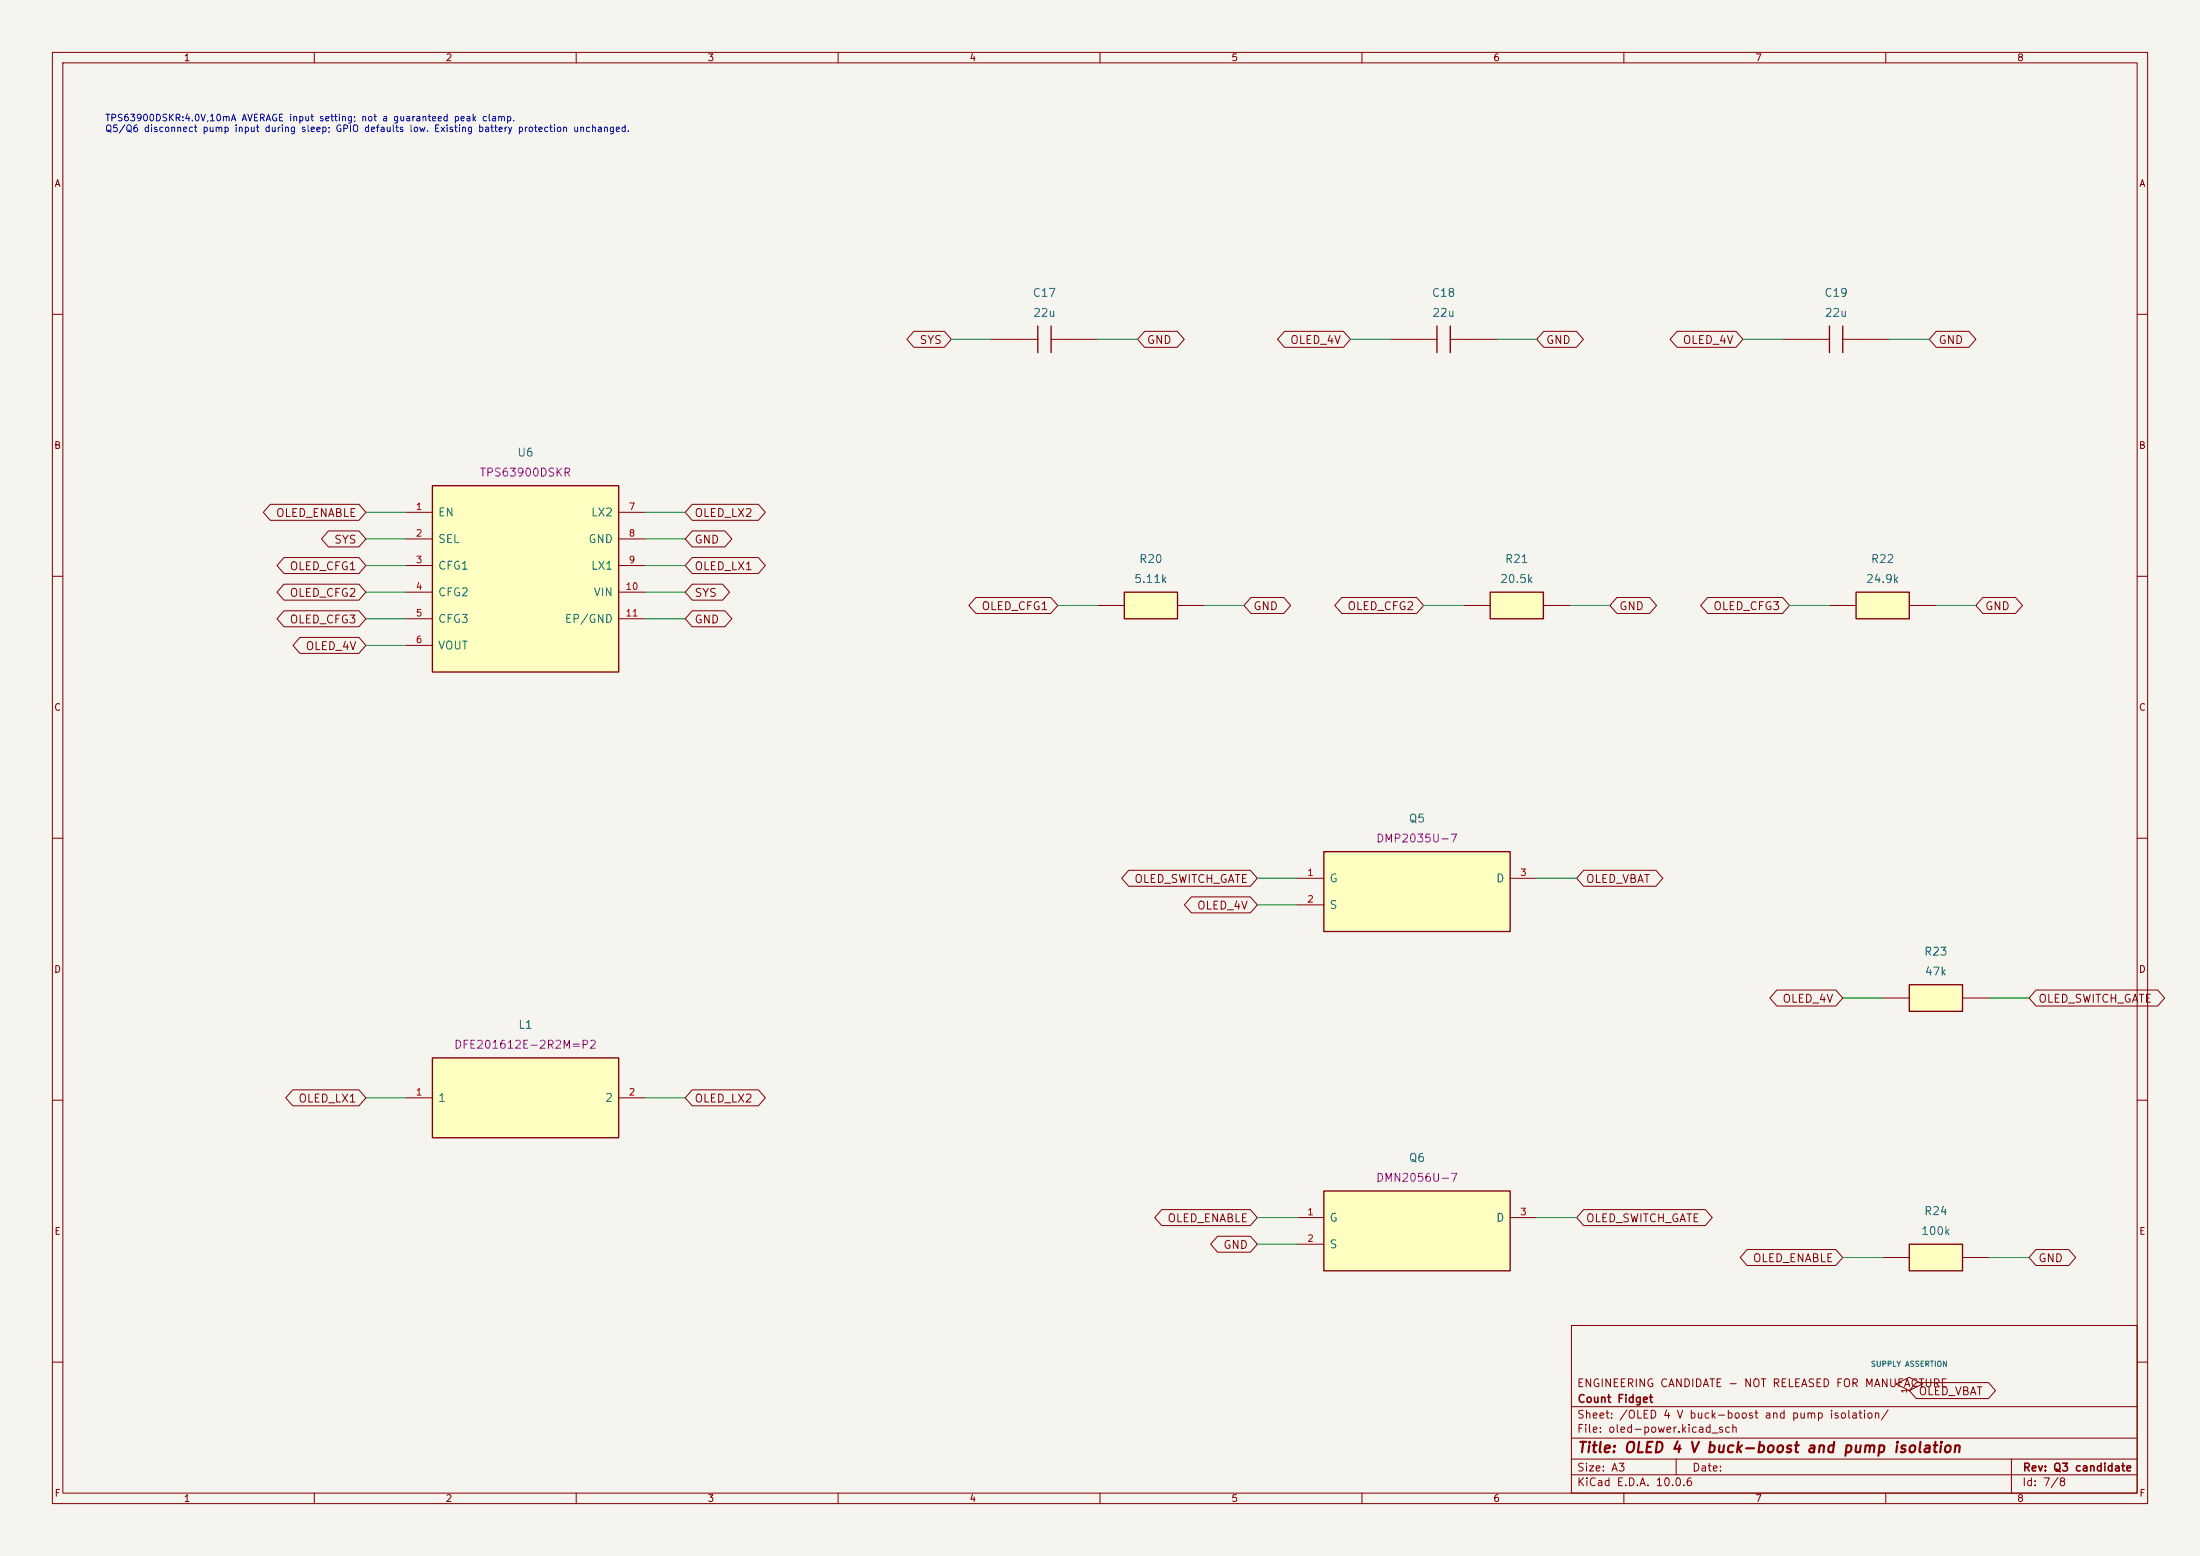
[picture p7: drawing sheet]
(kicad_sch (version 20250114) (generator "eeschema") (generator_version "10.0") (paper "A3") (title_block (title "OLED 4 V buck-boost and pump isolation") (rev "Q3 candidate")
   (company "Count Fidget") (comment 1 "ENGINEERING CANDIDATE - NOT RELEASED FOR MANUFACTURE"))
(lib_symbols (symbol "CountFidgetQ3:U6" (pin_names (offset 1.016))  (exclude_from_sim no) (in_bom yes) (on_board yes)
   (property "Reference" "U" (at 0 21.59 0) (effects (font (size 1.27 1.27)))) (property "Value" "TPS63900DSKR" (at 0 -21.59 0) (effects (font (size 1.27 1.27))))
   (property "Footprint" "CountFidgetQ3:TPS63900_DSK0010A_TI" (at 0 0 0) (effects (font (size 1.27 1.27)) (hide yes)))
   (symbol "U6_0_1" (rectangle (start -17.78 17.78) (end 17.78 -17.78) (stroke (width 0.254) (type default)) (fill (type background)))) (symbol "U6_1_1" (pin input line (at -22.86 12.7 0) (length 5.08) (name "EN" (effects (font (size 1.524 1.524)))) (number "1" (effects (font (size 1.27 1.27)))))(pin input line (at -22.86 7.619999999999999 0) (length 5.08) (name "SEL" (effects (font (size 1.524 1.524)))) (number "2" (effects (font (size 1.27 1.27)))))(pin input line (at -22.86 2.539999999999999 0) (length 5.08) (name "CFG1" (effects (font (size 1.524 1.524)))) (number "3" (effects (font (size 1.27 1.27)))))(pin input line (at -22.86 -2.540000000000001 0) (length 5.08) (name "CFG2" (effects (font (size 1.524 1.524)))) (number "4" (effects (font (size 1.27 1.27)))))(pin input line (at -22.86 -7.620000000000001 0) (length 5.08) (name "CFG3" (effects (font (size 1.524 1.524)))) (number "5" (effects (font (size 1.27 1.27)))))(pin power_out line (at -22.86 -12.7 0) (length 5.08) (name "VOUT" (effects (font (size 1.524 1.524)))) (number "6" (effects (font (size 1.27 1.27)))))(pin passive line (at 22.86 12.7 180) (length 5.08) (name "LX2" (effects (font (size 1.524 1.524)))) (number "7" (effects (font (size 1.27 1.27)))))(pin power_in line (at 22.86 7.619999999999999 180) (length 5.08) (name "GND" (effects (font (size 1.524 1.524)))) (number "8" (effects (font (size 1.27 1.27)))))(pin passive line (at 22.86 2.539999999999999 180) (length 5.08) (name "LX1" (effects (font (size 1.524 1.524)))) (number "9" (effects (font (size 1.27 1.27)))))(pin power_in line (at 22.86 -2.540000000000001 180) (length 5.08) (name "VIN" (effects (font (size 1.524 1.524)))) (number "10" (effects (font (size 1.27 1.27)))))(pin power_in line (at 22.86 -7.620000000000001 180) (length 5.08) (name "EP/GND" (effects (font (size 1.524 1.524)))) (number "11" (effects (font (size 1.27 1.27)))))))
(symbol "CountFidgetQ3:L1" (pin_names (offset 1.016))  (exclude_from_sim no) (in_bom yes) (on_board yes)
   (property "Reference" "L" (at 0 11.43 0) (effects (font (size 1.27 1.27)))) (property "Value" "DFE201612E-2R2M=P2" (at 0 -11.43 0) (effects (font (size 1.27 1.27))))
   (property "Footprint" "CountFidgetQ3:Inductor_SMD_L_Murata_DFE201612E_2.0x1.6mm" (at 0 0 0) (effects (font (size 1.27 1.27)) (hide yes)))
   (symbol "L1_0_1" (rectangle (start -17.78 7.62) (end 17.78 -7.62) (stroke (width 0.254) (type default)) (fill (type background)))) (symbol "L1_1_1" (pin passive line (at -22.86 0.0 0) (length 5.08) (name "1" (effects (font (size 1.524 1.524)))) (number "1" (effects (font (size 1.27 1.27)))))(pin passive line (at 22.86 0.0 180) (length 5.08) (name "2" (effects (font (size 1.524 1.524)))) (number "2" (effects (font (size 1.27 1.27)))))))
(symbol "CountFidgetQ3:C17" (pin_names (offset 1.016) hide) (pin_numbers hide) (exclude_from_sim no) (in_bom yes) (on_board yes)
   (property "Reference" "C" (at 0 6.35 0) (effects (font (size 1.27 1.27)))) (property "Value" "CL21A226MAYNNNE" (at 0 -6.35 0) (effects (font (size 1.27 1.27))))
   (property "Footprint" "CountFidgetQ3:Capacitor_SMD_C_0805_2012Metric" (at 0 0 0) (effects (font (size 1.27 1.27)) (hide yes)))
   (symbol "C17_0_1" (polyline (pts (xy -1.27 -2.54) (xy -1.27 2.54)) (stroke (width 0.254) (type default)) (fill (type none)))(polyline (pts (xy 1.27 -2.54) (xy 1.27 2.54)) (stroke (width 0.254) (type default)) (fill (type none)))(polyline (pts (xy -5.08 0) (xy -1.27 0)) (stroke (width 0) (type default)) (fill (type none)))(polyline (pts (xy 1.27 0) (xy 5.08 0)) (stroke (width 0) (type default)) (fill (type none)))) (symbol "C17_1_1" (pin passive line (at -10.16 0 0) (length 5.08) (name "1" (effects (font (size 1.524 1.524)))) (number "1" (effects (font (size 1.27 1.27)))))(pin passive line (at 10.16 0 180) (length 5.08) (name "2" (effects (font (size 1.524 1.524)))) (number "2" (effects (font (size 1.27 1.27)))))))
(symbol "CountFidgetQ3:C18" (pin_names (offset 1.016) hide) (pin_numbers hide) (exclude_from_sim no) (in_bom yes) (on_board yes)
   (property "Reference" "C" (at 0 6.35 0) (effects (font (size 1.27 1.27)))) (property "Value" "CL21A226MAYNNNE" (at 0 -6.35 0) (effects (font (size 1.27 1.27))))
   (property "Footprint" "CountFidgetQ3:Capacitor_SMD_C_0805_2012Metric" (at 0 0 0) (effects (font (size 1.27 1.27)) (hide yes)))
   (symbol "C18_0_1" (polyline (pts (xy -1.27 -2.54) (xy -1.27 2.54)) (stroke (width 0.254) (type default)) (fill (type none)))(polyline (pts (xy 1.27 -2.54) (xy 1.27 2.54)) (stroke (width 0.254) (type default)) (fill (type none)))(polyline (pts (xy -5.08 0) (xy -1.27 0)) (stroke (width 0) (type default)) (fill (type none)))(polyline (pts (xy 1.27 0) (xy 5.08 0)) (stroke (width 0) (type default)) (fill (type none)))) (symbol "C18_1_1" (pin passive line (at -10.16 0 0) (length 5.08) (name "1" (effects (font (size 1.524 1.524)))) (number "1" (effects (font (size 1.27 1.27)))))(pin passive line (at 10.16 0 180) (length 5.08) (name "2" (effects (font (size 1.524 1.524)))) (number "2" (effects (font (size 1.27 1.27)))))))
(symbol "CountFidgetQ3:C19" (pin_names (offset 1.016) hide) (pin_numbers hide) (exclude_from_sim no) (in_bom yes) (on_board yes)
   (property "Reference" "C" (at 0 6.35 0) (effects (font (size 1.27 1.27)))) (property "Value" "CL21A226MAYNNNE" (at 0 -6.35 0) (effects (font (size 1.27 1.27))))
   (property "Footprint" "CountFidgetQ3:Capacitor_SMD_C_0805_2012Metric" (at 0 0 0) (effects (font (size 1.27 1.27)) (hide yes)))
   (symbol "C19_0_1" (polyline (pts (xy -1.27 -2.54) (xy -1.27 2.54)) (stroke (width 0.254) (type default)) (fill (type none)))(polyline (pts (xy 1.27 -2.54) (xy 1.27 2.54)) (stroke (width 0.254) (type default)) (fill (type none)))(polyline (pts (xy -5.08 0) (xy -1.27 0)) (stroke (width 0) (type default)) (fill (type none)))(polyline (pts (xy 1.27 0) (xy 5.08 0)) (stroke (width 0) (type default)) (fill (type none)))) (symbol "C19_1_1" (pin passive line (at -10.16 0 0) (length 5.08) (name "1" (effects (font (size 1.524 1.524)))) (number "1" (effects (font (size 1.27 1.27)))))(pin passive line (at 10.16 0 180) (length 5.08) (name "2" (effects (font (size 1.524 1.524)))) (number "2" (effects (font (size 1.27 1.27)))))))
(symbol "CountFidgetQ3:R20" (pin_names (offset 1.016) hide) (pin_numbers hide) (exclude_from_sim no) (in_bom yes) (on_board yes)
   (property "Reference" "R" (at 0 6.35 0) (effects (font (size 1.27 1.27)))) (property "Value" "RC0603FR-075K11L" (at 0 -6.35 0) (effects (font (size 1.27 1.27))))
   (property "Footprint" "CountFidgetQ3:Resistor_SMD_R_0603_1608Metric" (at 0 0 0) (effects (font (size 1.27 1.27)) (hide yes)))
   (symbol "R20_0_1" (rectangle (start -5.08 2.54) (end 5.08 -2.54) (stroke (width 0.254) (type default)) (fill (type background)))) (symbol "R20_1_1" (pin passive line (at -10.16 0 0) (length 5.08) (name "1" (effects (font (size 1.524 1.524)))) (number "1" (effects (font (size 1.27 1.27)))))(pin passive line (at 10.16 0 180) (length 5.08) (name "2" (effects (font (size 1.524 1.524)))) (number "2" (effects (font (size 1.27 1.27)))))))
(symbol "CountFidgetQ3:R21" (pin_names (offset 1.016) hide) (pin_numbers hide) (exclude_from_sim no) (in_bom yes) (on_board yes)
   (property "Reference" "R" (at 0 6.35 0) (effects (font (size 1.27 1.27)))) (property "Value" "RC0603FR-0720K5L" (at 0 -6.35 0) (effects (font (size 1.27 1.27))))
   (property "Footprint" "CountFidgetQ3:Resistor_SMD_R_0603_1608Metric" (at 0 0 0) (effects (font (size 1.27 1.27)) (hide yes)))
   (symbol "R21_0_1" (rectangle (start -5.08 2.54) (end 5.08 -2.54) (stroke (width 0.254) (type default)) (fill (type background)))) (symbol "R21_1_1" (pin passive line (at -10.16 0 0) (length 5.08) (name "1" (effects (font (size 1.524 1.524)))) (number "1" (effects (font (size 1.27 1.27)))))(pin passive line (at 10.16 0 180) (length 5.08) (name "2" (effects (font (size 1.524 1.524)))) (number "2" (effects (font (size 1.27 1.27)))))))
(symbol "CountFidgetQ3:R22" (pin_names (offset 1.016) hide) (pin_numbers hide) (exclude_from_sim no) (in_bom yes) (on_board yes)
   (property "Reference" "R" (at 0 6.35 0) (effects (font (size 1.27 1.27)))) (property "Value" "RC0603FR-0724K9L" (at 0 -6.35 0) (effects (font (size 1.27 1.27))))
   (property "Footprint" "CountFidgetQ3:Resistor_SMD_R_0603_1608Metric" (at 0 0 0) (effects (font (size 1.27 1.27)) (hide yes)))
   (symbol "R22_0_1" (rectangle (start -5.08 2.54) (end 5.08 -2.54) (stroke (width 0.254) (type default)) (fill (type background)))) (symbol "R22_1_1" (pin passive line (at -10.16 0 0) (length 5.08) (name "1" (effects (font (size 1.524 1.524)))) (number "1" (effects (font (size 1.27 1.27)))))(pin passive line (at 10.16 0 180) (length 5.08) (name "2" (effects (font (size 1.524 1.524)))) (number "2" (effects (font (size 1.27 1.27)))))))
(symbol "CountFidgetQ3:Q5" (pin_names (offset 1.016))  (exclude_from_sim no) (in_bom yes) (on_board yes)
   (property "Reference" "Q" (at 0 11.43 0) (effects (font (size 1.27 1.27)))) (property "Value" "DMP2035U-7" (at 0 -11.43 0) (effects (font (size 1.27 1.27))))
   (property "Footprint" "CountFidgetQ3:Package_TO_SOT_SMD_SOT-23" (at 0 0 0) (effects (font (size 1.27 1.27)) (hide yes)))
   (symbol "Q5_0_1" (rectangle (start -17.78 7.62) (end 17.78 -7.62) (stroke (width 0.254) (type default)) (fill (type background)))) (symbol "Q5_1_1" (pin input line (at -22.86 2.54 0) (length 5.08) (name "G" (effects (font (size 1.524 1.524)))) (number "1" (effects (font (size 1.27 1.27)))))(pin passive line (at -22.86 -2.54 0) (length 5.08) (name "S" (effects (font (size 1.524 1.524)))) (number "2" (effects (font (size 1.27 1.27)))))(pin passive line (at 22.86 2.54 180) (length 5.08) (name "D" (effects (font (size 1.524 1.524)))) (number "3" (effects (font (size 1.27 1.27)))))))
(symbol "CountFidgetQ3:Q6" (pin_names (offset 1.016))  (exclude_from_sim no) (in_bom yes) (on_board yes)
   (property "Reference" "Q" (at 0 11.43 0) (effects (font (size 1.27 1.27)))) (property "Value" "DMN2056U-7" (at 0 -11.43 0) (effects (font (size 1.27 1.27))))
   (property "Footprint" "CountFidgetQ3:Package_TO_SOT_SMD_SOT-23" (at 0 0 0) (effects (font (size 1.27 1.27)) (hide yes)))
   (symbol "Q6_0_1" (rectangle (start -17.78 7.62) (end 17.78 -7.62) (stroke (width 0.254) (type default)) (fill (type background)))) (symbol "Q6_1_1" (pin input line (at -22.86 2.54 0) (length 5.08) (name "G" (effects (font (size 1.524 1.524)))) (number "1" (effects (font (size 1.27 1.27)))))(pin passive line (at -22.86 -2.54 0) (length 5.08) (name "S" (effects (font (size 1.524 1.524)))) (number "2" (effects (font (size 1.27 1.27)))))(pin passive line (at 22.86 2.54 180) (length 5.08) (name "D" (effects (font (size 1.524 1.524)))) (number "3" (effects (font (size 1.27 1.27)))))))
(symbol "CountFidgetQ3:R23" (pin_names (offset 1.016) hide) (pin_numbers hide) (exclude_from_sim no) (in_bom yes) (on_board yes)
   (property "Reference" "R" (at 0 6.35 0) (effects (font (size 1.27 1.27)))) (property "Value" "0603WAF4702T5E" (at 0 -6.35 0) (effects (font (size 1.27 1.27))))
   (property "Footprint" "CountFidgetQ3:Resistor_SMD_R_0603_1608Metric" (at 0 0 0) (effects (font (size 1.27 1.27)) (hide yes)))
   (symbol "R23_0_1" (rectangle (start -5.08 2.54) (end 5.08 -2.54) (stroke (width 0.254) (type default)) (fill (type background)))) (symbol "R23_1_1" (pin passive line (at -10.16 0 0) (length 5.08) (name "1" (effects (font (size 1.524 1.524)))) (number "1" (effects (font (size 1.27 1.27)))))(pin passive line (at 10.16 0 180) (length 5.08) (name "2" (effects (font (size 1.524 1.524)))) (number "2" (effects (font (size 1.27 1.27)))))))
(symbol "CountFidgetQ3:R24" (pin_names (offset 1.016) hide) (pin_numbers hide) (exclude_from_sim no) (in_bom yes) (on_board yes)
   (property "Reference" "R" (at 0 6.35 0) (effects (font (size 1.27 1.27)))) (property "Value" "RC0603FR-07100KL" (at 0 -6.35 0) (effects (font (size 1.27 1.27))))
   (property "Footprint" "CountFidgetQ3:Resistor_SMD_R_0603_1608Metric" (at 0 0 0) (effects (font (size 1.27 1.27)) (hide yes)))
   (symbol "R24_0_1" (rectangle (start -5.08 2.54) (end 5.08 -2.54) (stroke (width 0.254) (type default)) (fill (type background)))) (symbol "R24_1_1" (pin passive line (at -10.16 0 0) (length 5.08) (name "1" (effects (font (size 1.524 1.524)))) (number "1" (effects (font (size 1.27 1.27)))))(pin passive line (at 10.16 0 180) (length 5.08) (name "2" (effects (font (size 1.524 1.524)))) (number "2" (effects (font (size 1.27 1.27)))))))
(symbol "CountFidgetQ3:SupplyAssertion" (pin_names (offset 0) hide) (exclude_from_sim no) (in_bom no) (on_board no)
 (property "Reference" "#FLG" (at 0 3.81 0) (effects (font (size 1.016 1.016)) (hide yes)))
 (property "Value" "PWR_FLAG" (at 0 3.81 0) (effects (font (size 1.016 1.016))))
 (symbol "SupplyAssertion_0_1" (polyline (pts (xy 0 0) (xy -2.54 1.27) (xy 0 2.54) (xy 2.54 1.27) (xy 0 0)) (stroke (width 0) (type default)) (fill (type none))))
 (symbol "SupplyAssertion_1_1" (pin power_out line (at 0 0 90) (length 0) (name "pwr" (effects (font (size 1.016 1.016)))) (number "1" (effects (font (size 1.016 1.016))))))))
(text "TPS63900DSKR:4.0V,10mA AVERAGE input setting; not a guaranteed peak clamp.\nQ5/Q6 disconnect pump input during sleep; GPIO defaults low. Existing battery protection unchanged." (at 20 22 0) (effects (font (size 1.27 1.27)) (justify left top)))
(symbol (lib_id "CountFidgetQ3:SupplyAssertion") (at 364.49 265.43 0) (unit 1) (exclude_from_sim no) (in_bom no) (on_board no) (dnp no)
   (property "Reference" "#FLG5" (at 364.49 265.43 0) (effects (font (size 1.27 1.27)) (hide yes))) (property "Value" "SUPPLY ASSERTION" (at 364.49 260.35 0) (effects (font (size 1.016 1.016)))) (pin "1"))
   (global_label "OLED_VBAT" (shape bidirectional) (at 364.49 265.43 0) (effects (font (size 1.524 1.524)) (justify left))
   (property "Intersheetrefs" "${INTERSHEET_REFS}" (at 364.49 265.43 0) (effects (font (size 1.27 1.27)) (hide yes))))
(symbol (lib_id "CountFidgetQ3:U6") (at 100.33 110.49 0) (unit 1) (exclude_from_sim no) (in_bom yes) (on_board yes) (dnp no) (property "Reference" "U6" (at 100.33 86.36 0) (effects (font (size 1.524 1.524)))) (property "Value" "4.0V OLED buck-boost" (at 100.33 90.16999999999999 0) (effects (font (size 1.524 1.524)) (hide yes)))
   (property "Footprint" "CountFidgetQ3:TPS63900_DSK0010A_TI" (at 100.33 110.49 0) (effects (font (size 1.27 1.27)) (hide yes))) (property "MPN" "TPS63900DSKR" (at 100.33 90.16999999999999 0) (effects (font (size 1.524 1.524))))
   (property "Description" "10mA average input setting; pad11 is exposed pad. SEL tied SYS. No guaranteed peak clamp." (at 100.33 110.49 0) (effects (font (size 1.27 1.27)) (hide yes))) (pin "1")(pin "2")(pin "3")(pin "4")(pin "5")(pin "6")(pin "7")(pin "8")(pin "9")(pin "10")(pin "11"))
(wire (pts (xy 77.47 97.79) (xy 69.85 97.79)) (stroke (width 0) (type default)))
(global_label "OLED_ENABLE" (shape bidirectional) (at 69.85 97.79 180) (effects (font (size 1.524 1.524)) (justify right))
   (property "Intersheetrefs" "${INTERSHEET_REFS}" (at 69.85 97.79 0) (effects (font (size 1.27 1.27)) (hide yes))))
(wire (pts (xy 77.47 102.87) (xy 69.85 102.87)) (stroke (width 0) (type default)))
(global_label "SYS" (shape bidirectional) (at 69.85 102.87 180) (effects (font (size 1.524 1.524)) (justify right))
   (property "Intersheetrefs" "${INTERSHEET_REFS}" (at 69.85 102.87 0) (effects (font (size 1.27 1.27)) (hide yes))))
(wire (pts (xy 77.47 107.95) (xy 69.85 107.95)) (stroke (width 0) (type default)))
(global_label "OLED_CFG1" (shape bidirectional) (at 69.85 107.95 180) (effects (font (size 1.524 1.524)) (justify right))
   (property "Intersheetrefs" "${INTERSHEET_REFS}" (at 69.85 107.95 0) (effects (font (size 1.27 1.27)) (hide yes))))
(wire (pts (xy 77.47 113.03) (xy 69.85 113.03)) (stroke (width 0) (type default)))
(global_label "OLED_CFG2" (shape bidirectional) (at 69.85 113.03 180) (effects (font (size 1.524 1.524)) (justify right))
   (property "Intersheetrefs" "${INTERSHEET_REFS}" (at 69.85 113.03 0) (effects (font (size 1.27 1.27)) (hide yes))))
(wire (pts (xy 77.47 118.11) (xy 69.85 118.11)) (stroke (width 0) (type default)))
(global_label "OLED_CFG3" (shape bidirectional) (at 69.85 118.11 180) (effects (font (size 1.524 1.524)) (justify right))
   (property "Intersheetrefs" "${INTERSHEET_REFS}" (at 69.85 118.11 0) (effects (font (size 1.27 1.27)) (hide yes))))
(wire (pts (xy 77.47 123.19) (xy 69.85 123.19)) (stroke (width 0) (type default)))
(global_label "OLED_4V" (shape bidirectional) (at 69.85 123.19 180) (effects (font (size 1.524 1.524)) (justify right))
   (property "Intersheetrefs" "${INTERSHEET_REFS}" (at 69.85 123.19 0) (effects (font (size 1.27 1.27)) (hide yes))))
(wire (pts (xy 123.19 97.79) (xy 130.81 97.79)) (stroke (width 0) (type default)))
(global_label "OLED_LX2" (shape bidirectional) (at 130.81 97.79 0) (effects (font (size 1.524 1.524)) (justify left))
   (property "Intersheetrefs" "${INTERSHEET_REFS}" (at 130.81 97.79 0) (effects (font (size 1.27 1.27)) (hide yes))))
(wire (pts (xy 123.19 102.87) (xy 130.81 102.87)) (stroke (width 0) (type default)))
(global_label "GND" (shape bidirectional) (at 130.81 102.87 0) (effects (font (size 1.524 1.524)) (justify left))
   (property "Intersheetrefs" "${INTERSHEET_REFS}" (at 130.81 102.87 0) (effects (font (size 1.27 1.27)) (hide yes))))
(wire (pts (xy 123.19 107.95) (xy 130.81 107.95)) (stroke (width 0) (type default)))
(global_label "OLED_LX1" (shape bidirectional) (at 130.81 107.95 0) (effects (font (size 1.524 1.524)) (justify left))
   (property "Intersheetrefs" "${INTERSHEET_REFS}" (at 130.81 107.95 0) (effects (font (size 1.27 1.27)) (hide yes))))
(wire (pts (xy 123.19 113.03) (xy 130.81 113.03)) (stroke (width 0) (type default)))
(global_label "SYS" (shape bidirectional) (at 130.81 113.03 0) (effects (font (size 1.524 1.524)) (justify left))
   (property "Intersheetrefs" "${INTERSHEET_REFS}" (at 130.81 113.03 0) (effects (font (size 1.27 1.27)) (hide yes))))
(wire (pts (xy 123.19 118.11) (xy 130.81 118.11)) (stroke (width 0) (type default)))
(global_label "GND" (shape bidirectional) (at 130.81 118.11 0) (effects (font (size 1.524 1.524)) (justify left))
   (property "Intersheetrefs" "${INTERSHEET_REFS}" (at 130.81 118.11 0) (effects (font (size 1.27 1.27)) (hide yes))))
(symbol (lib_id "CountFidgetQ3:L1") (at 100.33 209.55 0) (unit 1) (exclude_from_sim no) (in_bom yes) (on_board yes) (dnp no) (property "Reference" "L1" (at 100.33 195.58 0) (effects (font (size 1.524 1.524)))) (property "Value" "2.2u" (at 100.33 199.39000000000001 0) (effects (font (size 1.524 1.524)) (hide yes)))
   (property "Footprint" "CountFidgetQ3:Inductor_SMD_L_Murata_DFE201612E_2.0x1.6mm" (at 100.33 209.55 0) (effects (font (size 1.27 1.27)) (hide yes))) (property "MPN" "DFE201612E-2R2M=P2" (at 100.33 199.39000000000001 0) (effects (font (size 1.524 1.524))))
   (property "Description" "2.2uH +/-20%; saturation2.4A, rated1.8A; TI recommended family; use manufacturer land pattern; exact custom footprint required: similarly named DFE201610P is not automatically equivalent." (at 100.33 209.55 0) (effects (font (size 1.27 1.27)) (hide yes))) (pin "1")(pin "2"))
(wire (pts (xy 77.47 209.55) (xy 69.85 209.55)) (stroke (width 0) (type default)))
(global_label "OLED_LX1" (shape bidirectional) (at 69.85 209.55 180) (effects (font (size 1.524 1.524)) (justify right))
   (property "Intersheetrefs" "${INTERSHEET_REFS}" (at 69.85 209.55 0) (effects (font (size 1.27 1.27)) (hide yes))))
(wire (pts (xy 123.19 209.55) (xy 130.81 209.55)) (stroke (width 0) (type default)))
(global_label "OLED_LX2" (shape bidirectional) (at 130.81 209.55 0) (effects (font (size 1.524 1.524)) (justify left))
   (property "Intersheetrefs" "${INTERSHEET_REFS}" (at 130.81 209.55 0) (effects (font (size 1.27 1.27)) (hide yes))))
(symbol (lib_id "CountFidgetQ3:C17") (at 199.39 64.77 0) (unit 1) (exclude_from_sim no) (in_bom yes) (on_board yes) (dnp no) (property "Reference" "C17" (at 199.39 55.879999999999995 0) (effects (font (size 1.524 1.524)))) (property "Value" "22u" (at 199.39 59.69 0) (effects (font (size 1.524 1.524))))
   (property "Footprint" "CountFidgetQ3:Capacitor_SMD_C_0805_2012Metric" (at 199.39 64.77 0) (effects (font (size 1.27 1.27)) (hide yes))) (property "MPN" "CL21A226MAYNNNE" (at 199.39 59.69 0) (effects (font (size 1.524 1.524)) (hide yes)))
   (property "Description" "25V X5R +/-20%; converter input, require>=5uF effective over voltage/temperature/tolerance." (at 199.39 64.77 0) (effects (font (size 1.27 1.27)) (hide yes))) (pin "1")(pin "2"))
(wire (pts (xy 189.23 64.77) (xy 181.61 64.77)) (stroke (width 0) (type default)))
(global_label "SYS" (shape bidirectional) (at 181.61 64.77 180) (effects (font (size 1.524 1.524)) (justify right))
   (property "Intersheetrefs" "${INTERSHEET_REFS}" (at 181.61 64.77 0) (effects (font (size 1.27 1.27)) (hide yes))))
(wire (pts (xy 209.55 64.77) (xy 217.17 64.77)) (stroke (width 0) (type default)))
(global_label "GND" (shape bidirectional) (at 217.17 64.77 0) (effects (font (size 1.524 1.524)) (justify left))
   (property "Intersheetrefs" "${INTERSHEET_REFS}" (at 217.17 64.77 0) (effects (font (size 1.27 1.27)) (hide yes))))
(symbol (lib_id "CountFidgetQ3:C18") (at 275.59 64.77 0) (unit 1) (exclude_from_sim no) (in_bom yes) (on_board yes) (dnp no) (property "Reference" "C18" (at 275.59 55.879999999999995 0) (effects (font (size 1.524 1.524)))) (property "Value" "22u" (at 275.59 59.69 0) (effects (font (size 1.524 1.524))))
   (property "Footprint" "CountFidgetQ3:Capacitor_SMD_C_0805_2012Metric" (at 275.59 64.77 0) (effects (font (size 1.27 1.27)) (hide yes))) (property "MPN" "CL21A226MAYNNNE" (at 275.59 59.69 0) (effects (font (size 1.524 1.524)) (hide yes)))
   (property "Description" "25V X5R +/-20%; C18+C19 parallel44uF nominal, require>=10uF effective combined at4V." (at 275.59 64.77 0) (effects (font (size 1.27 1.27)) (hide yes))) (pin "1")(pin "2"))
(wire (pts (xy 265.43 64.77) (xy 257.81 64.77)) (stroke (width 0) (type default)))
(global_label "OLED_4V" (shape bidirectional) (at 257.81 64.77 180) (effects (font (size 1.524 1.524)) (justify right))
   (property "Intersheetrefs" "${INTERSHEET_REFS}" (at 257.81 64.77 0) (effects (font (size 1.27 1.27)) (hide yes))))
(wire (pts (xy 285.75 64.77) (xy 293.37 64.77)) (stroke (width 0) (type default)))
(global_label "GND" (shape bidirectional) (at 293.37 64.77 0) (effects (font (size 1.524 1.524)) (justify left))
   (property "Intersheetrefs" "${INTERSHEET_REFS}" (at 293.37 64.77 0) (effects (font (size 1.27 1.27)) (hide yes))))
(symbol (lib_id "CountFidgetQ3:C19") (at 350.52 64.77 0) (unit 1) (exclude_from_sim no) (in_bom yes) (on_board yes) (dnp no) (property "Reference" "C19" (at 350.52 55.879999999999995 0) (effects (font (size 1.524 1.524)))) (property "Value" "22u" (at 350.52 59.69 0) (effects (font (size 1.524 1.524))))
   (property "Footprint" "CountFidgetQ3:Capacitor_SMD_C_0805_2012Metric" (at 350.52 64.77 0) (effects (font (size 1.27 1.27)) (hide yes))) (property "MPN" "CL21A226MAYNNNE" (at 350.52 59.69 0) (effects (font (size 1.524 1.524)) (hide yes)))
   (property "Description" "Parallel converter output capacitor; no active discharge." (at 350.52 64.77 0) (effects (font (size 1.27 1.27)) (hide yes))) (pin "1")(pin "2"))
(wire (pts (xy 340.36 64.77) (xy 332.74 64.77)) (stroke (width 0) (type default)))
(global_label "OLED_4V" (shape bidirectional) (at 332.74 64.77 180) (effects (font (size 1.524 1.524)) (justify right))
   (property "Intersheetrefs" "${INTERSHEET_REFS}" (at 332.74 64.77 0) (effects (font (size 1.27 1.27)) (hide yes))))
(wire (pts (xy 360.68 64.77) (xy 368.3 64.77)) (stroke (width 0) (type default)))
(global_label "GND" (shape bidirectional) (at 368.3 64.77 0) (effects (font (size 1.524 1.524)) (justify left))
   (property "Intersheetrefs" "${INTERSHEET_REFS}" (at 368.3 64.77 0) (effects (font (size 1.27 1.27)) (hide yes))))
(symbol (lib_id "CountFidgetQ3:R20") (at 219.71 115.57 0) (unit 1) (exclude_from_sim no) (in_bom yes) (on_board yes) (dnp no) (property "Reference" "R20" (at 219.71 106.67999999999999 0) (effects (font (size 1.524 1.524)))) (property "Value" "5.11k" (at 219.71 110.48999999999998 0) (effects (font (size 1.524 1.524))))
   (property "Footprint" "CountFidgetQ3:Resistor_SMD_R_0603_1608Metric" (at 219.71 115.57 0) (effects (font (size 1.27 1.27)) (hide yes))) (property "MPN" "RC0603FR-075K11L" (at 219.71 110.48999999999998 0) (effects (font (size 1.524 1.524)) (hide yes)))
   (property "Description" "1%,100mW,<=100ppm/C. CFG resistors total RMS error must remain<3% including temperature and aging." (at 219.71 115.57 0) (effects (font (size 1.27 1.27)) (hide yes))) (pin "1")(pin "2"))
(wire (pts (xy 209.55 115.57) (xy 201.93 115.57)) (stroke (width 0) (type default)))
(global_label "OLED_CFG1" (shape bidirectional) (at 201.93 115.57 180) (effects (font (size 1.524 1.524)) (justify right))
   (property "Intersheetrefs" "${INTERSHEET_REFS}" (at 201.93 115.57 0) (effects (font (size 1.27 1.27)) (hide yes))))
(wire (pts (xy 229.87 115.57) (xy 237.49 115.57)) (stroke (width 0) (type default)))
(global_label "GND" (shape bidirectional) (at 237.49 115.57 0) (effects (font (size 1.524 1.524)) (justify left))
   (property "Intersheetrefs" "${INTERSHEET_REFS}" (at 237.49 115.57 0) (effects (font (size 1.27 1.27)) (hide yes))))
(symbol (lib_id "CountFidgetQ3:R21") (at 289.56 115.57 0) (unit 1) (exclude_from_sim no) (in_bom yes) (on_board yes) (dnp no) (property "Reference" "R21" (at 289.56 106.67999999999999 0) (effects (font (size 1.524 1.524)))) (property "Value" "20.5k" (at 289.56 110.48999999999998 0) (effects (font (size 1.524 1.524))))
   (property "Footprint" "CountFidgetQ3:Resistor_SMD_R_0603_1608Metric" (at 289.56 115.57 0) (effects (font (size 1.27 1.27)) (hide yes))) (property "MPN" "RC0603FR-0720K5L" (at 289.56 110.48999999999998 0) (effects (font (size 1.524 1.524)) (hide yes)))
   (property "Description" "1%,100mW,<=100ppm/C. CFG resistors total RMS error must remain<3% including temperature and aging." (at 289.56 115.57 0) (effects (font (size 1.27 1.27)) (hide yes))) (pin "1")(pin "2"))
(wire (pts (xy 279.4 115.57) (xy 271.78 115.57)) (stroke (width 0) (type default)))
(global_label "OLED_CFG2" (shape bidirectional) (at 271.78 115.57 180) (effects (font (size 1.524 1.524)) (justify right))
   (property "Intersheetrefs" "${INTERSHEET_REFS}" (at 271.78 115.57 0) (effects (font (size 1.27 1.27)) (hide yes))))
(wire (pts (xy 299.72 115.57) (xy 307.34 115.57)) (stroke (width 0) (type default)))
(global_label "GND" (shape bidirectional) (at 307.34 115.57 0) (effects (font (size 1.524 1.524)) (justify left))
   (property "Intersheetrefs" "${INTERSHEET_REFS}" (at 307.34 115.57 0) (effects (font (size 1.27 1.27)) (hide yes))))
(symbol (lib_id "CountFidgetQ3:R22") (at 359.41 115.57 0) (unit 1) (exclude_from_sim no) (in_bom yes) (on_board yes) (dnp no) (property "Reference" "R22" (at 359.41 106.67999999999999 0) (effects (font (size 1.524 1.524)))) (property "Value" "24.9k" (at 359.41 110.48999999999998 0) (effects (font (size 1.524 1.524))))
   (property "Footprint" "CountFidgetQ3:Resistor_SMD_R_0603_1608Metric" (at 359.41 115.57 0) (effects (font (size 1.27 1.27)) (hide yes))) (property "MPN" "RC0603FR-0724K9L" (at 359.41 110.48999999999998 0) (effects (font (size 1.524 1.524)) (hide yes)))
   (property "Description" "1%,100mW,<=100ppm/C. CFG resistors total RMS error must remain<3% including temperature and aging." (at 359.41 115.57 0) (effects (font (size 1.27 1.27)) (hide yes))) (pin "1")(pin "2"))
(wire (pts (xy 349.25 115.57) (xy 341.63 115.57)) (stroke (width 0) (type default)))
(global_label "OLED_CFG3" (shape bidirectional) (at 341.63 115.57 180) (effects (font (size 1.524 1.524)) (justify right))
   (property "Intersheetrefs" "${INTERSHEET_REFS}" (at 341.63 115.57 0) (effects (font (size 1.27 1.27)) (hide yes))))
(wire (pts (xy 369.57 115.57) (xy 377.19 115.57)) (stroke (width 0) (type default)))
(global_label "GND" (shape bidirectional) (at 377.19 115.57 0) (effects (font (size 1.524 1.524)) (justify left))
   (property "Intersheetrefs" "${INTERSHEET_REFS}" (at 377.19 115.57 0) (effects (font (size 1.27 1.27)) (hide yes))))
(symbol (lib_id "CountFidgetQ3:Q5") (at 270.51 170.18 0) (unit 1) (exclude_from_sim no) (in_bom yes) (on_board yes) (dnp no) (property "Reference" "Q5" (at 270.51 156.21 0) (effects (font (size 1.524 1.524)))) (property "Value" "OLED VBAT disconnect" (at 270.51 160.02 0) (effects (font (size 1.524 1.524)) (hide yes)))
   (property "Footprint" "CountFidgetQ3:Package_TO_SOT_SMD_SOT-23" (at 270.51 170.18 0) (effects (font (size 1.27 1.27)) (hide yes))) (property "MPN" "DMP2035U-7" (at 270.51 160.02 0) (effects (font (size 1.524 1.524))))
   (property "Description" "PMOS:1G2S3D; off body diode conducts from OLED_VBAT toward OLED_4V, not forward feed. Not bidirectional isolation." (at 270.51 170.18 0) (effects (font (size 1.27 1.27)) (hide yes))) (pin "1")(pin "2")(pin "3"))
(wire (pts (xy 247.65 167.64) (xy 240.03 167.64)) (stroke (width 0) (type default)))
(global_label "OLED_SWITCH_GATE" (shape bidirectional) (at 240.03 167.64 180) (effects (font (size 1.524 1.524)) (justify right))
   (property "Intersheetrefs" "${INTERSHEET_REFS}" (at 240.03 167.64 0) (effects (font (size 1.27 1.27)) (hide yes))))
(wire (pts (xy 247.65 172.72) (xy 240.03 172.72)) (stroke (width 0) (type default)))
(global_label "OLED_4V" (shape bidirectional) (at 240.03 172.72 180) (effects (font (size 1.524 1.524)) (justify right))
   (property "Intersheetrefs" "${INTERSHEET_REFS}" (at 240.03 172.72 0) (effects (font (size 1.27 1.27)) (hide yes))))
(wire (pts (xy 293.37 167.64) (xy 300.99 167.64)) (stroke (width 0) (type default)))
(global_label "OLED_VBAT" (shape bidirectional) (at 300.99 167.64 0) (effects (font (size 1.524 1.524)) (justify left))
   (property "Intersheetrefs" "${INTERSHEET_REFS}" (at 300.99 167.64 0) (effects (font (size 1.27 1.27)) (hide yes))))
(symbol (lib_id "CountFidgetQ3:Q6") (at 270.51 234.95 0) (unit 1) (exclude_from_sim no) (in_bom yes) (on_board yes) (dnp no) (property "Reference" "Q6" (at 270.51 220.98 0) (effects (font (size 1.524 1.524)))) (property "Value" "OLED switch gate" (at 270.51 224.79 0) (effects (font (size 1.524 1.524)) (hide yes)))
   (property "Footprint" "CountFidgetQ3:Package_TO_SOT_SMD_SOT-23" (at 270.51 234.95 0) (effects (font (size 1.27 1.27)) (hide yes))) (property "MPN" "DMN2056U-7" (at 270.51 224.79 0) (effects (font (size 1.524 1.524))))
   (property "Description" "NMOS:1G2S3D; exact existing Q2 Q1/Q2 type; guaranteed Rds at1.5V, suitable3V GPIO." (at 270.51 234.95 0) (effects (font (size 1.27 1.27)) (hide yes))) (pin "1")(pin "2")(pin "3"))
(wire (pts (xy 247.65 232.41) (xy 240.03 232.41)) (stroke (width 0) (type default)))
(global_label "OLED_ENABLE" (shape bidirectional) (at 240.03 232.41 180) (effects (font (size 1.524 1.524)) (justify right))
   (property "Intersheetrefs" "${INTERSHEET_REFS}" (at 240.03 232.41 0) (effects (font (size 1.27 1.27)) (hide yes))))
(wire (pts (xy 247.65 237.49) (xy 240.03 237.49)) (stroke (width 0) (type default)))
(global_label "GND" (shape bidirectional) (at 240.03 237.49 180) (effects (font (size 1.524 1.524)) (justify right))
   (property "Intersheetrefs" "${INTERSHEET_REFS}" (at 240.03 237.49 0) (effects (font (size 1.27 1.27)) (hide yes))))
(wire (pts (xy 293.37 232.41) (xy 300.99 232.41)) (stroke (width 0) (type default)))
(global_label "OLED_SWITCH_GATE" (shape bidirectional) (at 300.99 232.41 0) (effects (font (size 1.524 1.524)) (justify left))
   (property "Intersheetrefs" "${INTERSHEET_REFS}" (at 300.99 232.41 0) (effects (font (size 1.27 1.27)) (hide yes))))
(symbol (lib_id "CountFidgetQ3:R23") (at 369.57 190.5 0) (unit 1) (exclude_from_sim no) (in_bom yes) (on_board yes) (dnp no) (property "Reference" "R23" (at 369.57 181.61 0) (effects (font (size 1.524 1.524)))) (property "Value" "47k" (at 369.57 185.42000000000002 0) (effects (font (size 1.524 1.524))))
   (property "Footprint" "CountFidgetQ3:Resistor_SMD_R_0603_1608Metric" (at 369.57 190.5 0) (effects (font (size 1.27 1.27)) (hide yes))) (property "MPN" "0603WAF4702T5E" (at 369.57 185.42000000000002 0) (effects (font (size 1.524 1.524)) (hide yes)))
   (property "Description" "1%,100mW" (at 369.57 190.5 0) (effects (font (size 1.27 1.27)) (hide yes))) (pin "1")(pin "2"))
(wire (pts (xy 359.41 190.5) (xy 351.79 190.5)) (stroke (width 0) (type default)))
(global_label "OLED_4V" (shape bidirectional) (at 351.79 190.5 180) (effects (font (size 1.524 1.524)) (justify right))
   (property "Intersheetrefs" "${INTERSHEET_REFS}" (at 351.79 190.5 0) (effects (font (size 1.27 1.27)) (hide yes))))
(wire (pts (xy 379.73 190.5) (xy 387.35 190.5)) (stroke (width 0) (type default)))
(global_label "OLED_SWITCH_GATE" (shape bidirectional) (at 387.35 190.5 0) (effects (font (size 1.524 1.524)) (justify left))
   (property "Intersheetrefs" "${INTERSHEET_REFS}" (at 387.35 190.5 0) (effects (font (size 1.27 1.27)) (hide yes))))
(symbol (lib_id "CountFidgetQ3:R24") (at 369.57 240.03 0) (unit 1) (exclude_from_sim no) (in_bom yes) (on_board yes) (dnp no) (property "Reference" "R24" (at 369.57 231.14000000000001 0) (effects (font (size 1.524 1.524)))) (property "Value" "100k" (at 369.57 234.95000000000002 0) (effects (font (size 1.524 1.524))))
   (property "Footprint" "CountFidgetQ3:Resistor_SMD_R_0603_1608Metric" (at 369.57 240.03 0) (effects (font (size 1.27 1.27)) (hide yes))) (property "MPN" "RC0603FR-07100KL" (at 369.57 234.95000000000002 0) (effects (font (size 1.524 1.524)) (hide yes)))
   (property "Description" "1%,100mW" (at 369.57 240.03 0) (effects (font (size 1.27 1.27)) (hide yes))) (pin "1")(pin "2"))
(wire (pts (xy 359.41 240.03) (xy 351.79 240.03)) (stroke (width 0) (type default)))
(global_label "OLED_ENABLE" (shape bidirectional) (at 351.79 240.03 180) (effects (font (size 1.524 1.524)) (justify right))
   (property "Intersheetrefs" "${INTERSHEET_REFS}" (at 351.79 240.03 0) (effects (font (size 1.27 1.27)) (hide yes))))
(wire (pts (xy 379.73 240.03) (xy 387.35 240.03)) (stroke (width 0) (type default)))
(global_label "GND" (shape bidirectional) (at 387.35 240.03 0) (effects (font (size 1.524 1.524)) (justify left))
   (property "Intersheetrefs" "${INTERSHEET_REFS}" (at 387.35 240.03 0) (effects (font (size 1.27 1.27)) (hide yes)))))
